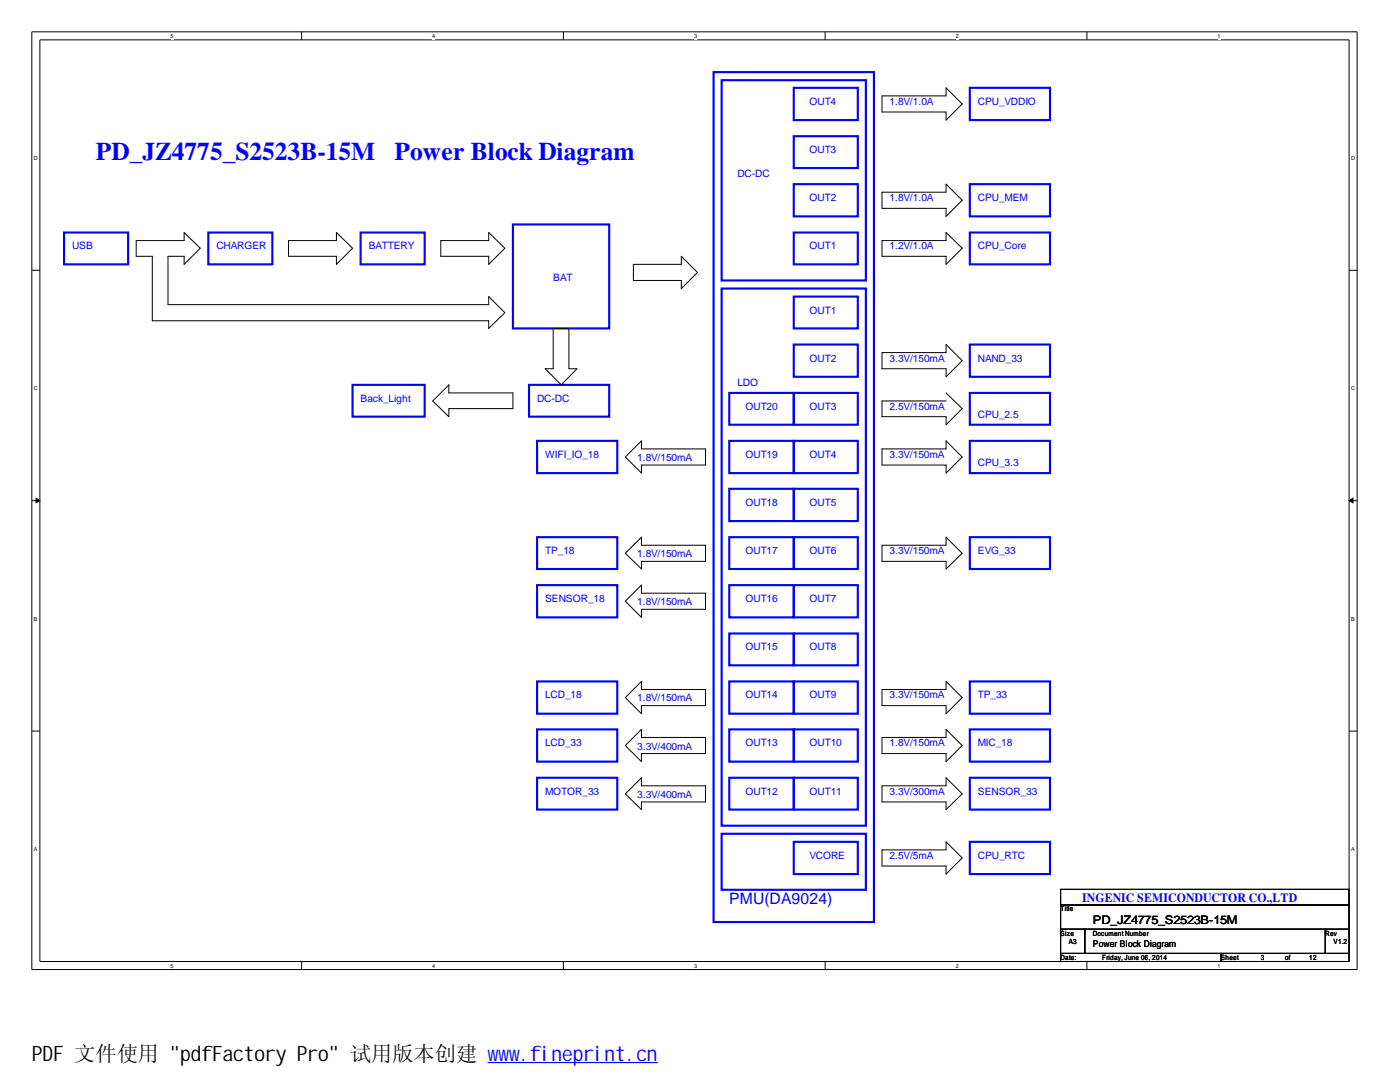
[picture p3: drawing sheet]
<svg xmlns="http://www.w3.org/2000/svg" width="279mm" height="216mm" viewBox="0 0 279 216" stroke-linecap="round" stroke-linejoin="round" font-family="sans-serif">
<path d="M6.3 6.3h264.5v187.2h-264.5zM8 8h261.2v183.9h-261.2z" fill="none" stroke="#000" stroke-width=".2"/>
<g fill="#fff">
<path d="M34 6.5h.6v1.4h-.6z"/>
<path d="M34 192h.6v1.4h-.6z"/>
</g>
<path d="M60.2 6.3v1.7M60.2 191.9v1.6" fill="none" stroke="#000" stroke-width=".2"/>
<g fill="#fff">
<path d="M86.3 6.5h.6v1.4h-.6z"/>
<path d="M86.3 192h.6v1.4h-.6z"/>
</g>
<path d="M112.4 6.3v1.7M112.4 191.9v1.6" fill="none" stroke="#000" stroke-width=".2"/>
<g fill="#fff">
<path d="M138.5 6.5h.6v1.4h-.6z"/>
<path d="M138.5 192h.6v1.4h-.6z"/>
</g>
<path d="M164.7 6.3v1.7M164.7 191.9v1.6" fill="none" stroke="#000" stroke-width=".2"/>
<g fill="#fff">
<path d="M190.8 6.5h.5v1.4h-.5z"/>
<path d="M190.8 192h.5v1.4h-.5z"/>
</g>
<path d="M216.9 6.3v1.7M216.9 191.9v1.6" fill="none" stroke="#000" stroke-width=".2"/>
<g fill="#fff">
<path d="M243 6.5h.6v1.4h-.6z"/>
<path d="M243 192h.6v1.4h-.6z"/>
<path d="M6.8 30.8h.7v1.4h-.7z"/>
<path d="M269.7 30.8h.7v1.4h-.7z"/>
<path d="M6.8 76.8h.7v1.3h-.7z"/>
<path d="M269.7 76.8h.7v1.3h-.7z"/>
</g>
<path d="M6.3 53.9h1.7M269.2 53.9h1.6" fill="none" stroke="#000" stroke-width=".2"/>
<g fill="#fff">
<path d="M6.8 122.8h.7v1.3h-.7z"/>
<path d="M269.7 122.8h.6v1.3h-.6z"/>
</g>
<path d="M6.3 99.9h1.7M269.2 99.9h1.6" fill="none" stroke="#000" stroke-width=".2"/>
<g fill="#000" stroke="#000" stroke-width=".2">
<path d="M7.2 99.4l.8 .5-.8 .4z" fill-rule="evenodd"/>
<path d="M269.2 99.9l.8-.5v.9z" fill-rule="evenodd"/>
</g>
<g fill="#fff">
<path d="M6.8 168.7h.6v1.4h-.6z"/>
<path d="M269.7 168.7h.6v1.4h-.6z"/>
</g>
<g fill="none" stroke="#000" stroke-width=".2">
<path d="M176 19.1h12.8v-1.6l3.2 3.2-3.2 3.3v-1.6h-12.8zM176 38.4h12.8v-1.7l3.2 3.3-3.2 3.2v-1.6h-12.8zM27.2 48h9.5v-1.6l3.3 3.1-3.3 3.2v-1.6h-3.2v9.7h64v-1.6l3.3 3.2-3.3 3.1v-1.5h-67.1v-12.9h-3.2zM57.6 48h9.5v-1.6l3.3 3.1-3.3 3.2v-1.6h-9.5zM88 48h9.5v-1.6l3.3 3.1-3.3 3.2v-1.6h-9.5zM126.4 52.7h9.6v-1.6l3.2 3.3-3.2 3.2v-1.6h-9.6zM176 48h12.8v-1.6l3.2 3.1-3.2 3.2v-1.6h-12.8zM110.4 65.5h3.1v8.1h1.6l-3.1 3.2-3.2-3.2h1.6zM176 70.4h12.8v-1.7l3.2 3.3-3.2 3.2v-1.6h-12.8zM188.8 78.4l3.2 3.1-3.2 3.3v-1.7h-12.8v-3.1h12.8M86.4 80l3.2-3.2v1.6h12.8v3.1h-12.8v1.6zM128 88v1.6h12.8v3.2h-12.8v1.6l-3.2-3.2z"/>
<path d="M176 89.6h12.8v-1.6l3.2 3.2-3.2 3.2v-1.6h-12.8zM124.8 110.4l3.2-3.2v1.6h12.8v3.2h-12.8v1.5zM124.8 120l3.2-3.2v1.6h12.8v3.2h-12.8v1.6zM176 108.8h12.8v-1.6l3.2 3.2-3.2 3.1v-1.5h-12.8zM124.8 139.2l3.2-3.2v1.6h12.8v3.2h-12.8v1.6zM176 137.6h12.8v-1.6l3.2 3.2-3.2 3.2v-1.6h-12.8zM6.3 145.9h1.7M124.8 148.8l3.2-3.3v1.7h12.8v3.2h-12.8v1.6zM124.8 158.4l3.2-3.2v1.6h12.8v3.2h-12.8v1.5zM176 147.2h12.8v-1.7l3.2 3.3-3.2 3.2v-1.6h-12.8zM176 156.8h12.8v-1.6l3.2 3.2-3.2 3.1v-1.5h-12.8zM269.2 145.9h1.6"/>
<path d="M176 169.6h12.8v-1.6l3.2 3.2-3.2 3.2v-1.6h-12.8zM211.7 177.5h57.5v3.1h-57.5zM211.7 180.6h57.5v4.8h-57.5zM211.7 185.4h4.8v4.8h-4.8zM211.7 190.2h32v1.7h-32zM216.5 185.4h48v4.8h-48zM243.7 190.2h25.5v1.7h-25.5zM264.5 185.4h4.7v4.8h-4.7z"/>
</g>
<g fill="none" stroke="#00f" stroke-width=".42">
<path d="M142.4 14.4h32v169.6h-32zM144 16h28.8v40h-28.8zM158.4 17.5h12.8v6.5h-12.8zM193.5 17.5h16v6.5h-16zM158.4 27.2h12.8v6.3h-12.8zM158.4 36.7h12.8v6.5h-12.8zM193.5 36.7h16v6.5h-16zM12.8 46.4h12.8v6.3h-12.8zM41.6 46.4h12.8v6.3h-12.8zM72 46.4h12.8v6.3h-12.8zM102.4 44.8h19.2v20.7h-19.2zM144 57.6h28.8v107.2h-28.8z"/>
<path d="M158.4 46.4h12.8v6.3h-12.8zM158.4 59.2h12.8v6.3h-12.8zM193.5 46.4h16v6.3h-16zM70.4 76.8h14.4v6.3h-14.4zM105.6 76.8h16v6.3h-16zM145.5 78.4h12.9v6.4h-12.9zM158.4 68.7h12.8v6.5h-12.8zM158.4 78.4h12.8v6.4h-12.8zM193.5 68.7h16v6.5h-16zM193.5 78.4h16v6.4h-16zM107.2 88h16v6.4h-16zM145.5 97.5h12.9v6.5h-12.9z"/>
<path d="M145.5 88h12.9v6.4h-12.9zM158.4 88h12.8v6.4h-12.8zM158.4 97.5h12.8v6.5h-12.8zM193.5 88h16v6.4h-16zM107.2 116.8h16v6.4h-16zM107.2 107.2h16v6.3h-16zM145.5 116.8h12.9v6.4h-12.9zM145.5 107.2h12.9v6.3h-12.9zM158.4 107.2h12.8v6.3h-12.8zM158.4 116.8h12.8v6.4h-12.8zM193.5 107.2h16v6.3h-16zM107.2 136h16v6.4h-16z"/>
<path d="M145.5 136h12.9v6.4h-12.9zM145.5 126.4h12.9v6.4h-12.9zM158.4 126.4h12.8v6.4h-12.8zM158.4 136h12.8v6.4h-12.8zM193.5 136h16v6.4h-16zM107.2 155.2h16v6.3h-16zM107.2 145.5h16v6.5h-16zM145.5 155.2h12.9v6.3h-12.9zM145.5 145.5h12.9v6.5h-12.9zM158.4 145.5h12.8v6.5h-12.8zM158.4 155.2h12.8v6.3h-12.8zM193.5 145.5h16v6.5h-16z"/>
<path d="M193.5 155.2h16v6.3h-16zM144 166.4h28.8v11.1h-28.8zM158.4 168h12.8v6.4h-12.8zM193.5 168h16v6.4h-16z"/>
</g>
<path d="M97.4 212h33.8M97.4 212.1h33.8" fill="none" stroke="#00f" stroke-width=".2"/>
<g font-size="5.1" fill="#00f">
<text x="19.1" y="31.8">PD_JZ4775_S2523B-15M</text>
<text x="78.7" y="31.8">Power Block Diagram</text>
</g>
<text font-size="4.2" x="6.3" y="211.7">PDF 文件使用 &quot;pdfFactory Pro&quot; 试用版本创建 ww</text>
<text font-size="4.2" fill="#00f" x="99.5" y="211.7">w.fineprint.cn</text>
<text font-size="3.1" fill="#00f" x="145.5" y="180.4">PMU(DA9024)</text>
<text font-size="2.5" fill="#00f" x="216" y="179.9">INGENIC SEMICONDUCTOR CO.,LTD</text>
<text font-size="2.4" x="218.1" y="184.4">PD_JZ4775_S2523B-15M</text>
<g font-size="2" fill="#00f">
<text x="161.5" y="20.9">OUT4</text>
<text x="177.5" y="20.9">1.8V/1.0A</text>
<text x="195.2" y="20.9">CPU_VDDIO</text>
<text x="147.2" y="35.3">DC-DC</text>
<text x="161.5" y="30.6">OUT3</text>
<text x="161.5" y="40.1">OUT2</text>
<text x="177.5" y="40.1">1.8V/1.0A</text>
<text x="195.2" y="40.1">CPU_MEM</text>
<text x="14.4" y="49.8">USB</text>
<text x="43.2" y="49.8">CHARGER</text>
<text x="73.6" y="49.8">BATTERY</text>
<text x="161.5" y="49.8">OUT1</text>
<text x="177.5" y="49.8">1.2V/1.0A</text>
<text x="195.2" y="49.8">CPU_Core</text>
<text x="110.4" y="56.1">BAT</text>
<text x="161.5" y="62.6">OUT1</text>
<text x="147.2" y="77">LDO</text>
<text x="161.5" y="72.1">OUT2</text>
<text x="177.5" y="72.1">3.3V/150mA</text>
<text x="195.2" y="72.1">NAND_33</text>
<text x="72" y="80.2">Back_Light</text>
<text x="107.2" y="80.2">DC-DC</text>
<text x="148.8" y="81.8">OUT20</text>
<text x="161.5" y="81.8">OUT3</text>
<text x="177.5" y="81.8">2.5V/150mA</text>
<text x="195.2" y="83.3">CPU_2.5</text>
<text x="108.8" y="91.4">WIFI_IO_18</text>
<text x="127.2" y="91.9">1.8V/150mA</text>
<text x="148.8" y="91.4">OUT19</text>
<text x="161.5" y="91.4">OUT4</text>
<text x="177.5" y="91.4">3.3V/150mA</text>
<text x="195.2" y="93">CPU_3.3</text>
<text x="148.8" y="100.9">OUT18</text>
<text x="161.5" y="100.9">OUT5</text>
<text x="108.8" y="110.6">TP_18</text>
<text x="127.2" y="111.2">1.8V/150mA</text>
<text x="148.8" y="110.6">OUT17</text>
<text x="161.5" y="110.6">OUT6</text>
<text x="177.5" y="110.6">3.3V/150mA</text>
<text x="195.2" y="110.6">EVG_33</text>
<text x="108.8" y="120.1">SENSOR_18</text>
<text x="127.2" y="120.8">1.8V/150mA</text>
<text x="148.8" y="120.1">OUT16</text>
<text x="161.5" y="120.1">OUT7</text>
<text x="148.8" y="129.8">OUT15</text>
<text x="161.5" y="129.8">OUT8</text>
<text x="108.8" y="139.4">LCD_18</text>
<text x="127.2" y="140">1.8V/150mA</text>
<text x="148.8" y="139.4">OUT14</text>
<text x="161.5" y="139.4">OUT9</text>
<text x="177.5" y="139.4">3.3V/150mA</text>
<text x="195.2" y="139.4">TP_33</text>
<text x="108.8" y="148.9">LCD_33</text>
<text x="127.2" y="149.6">3.3V/400mA</text>
<text x="148.8" y="148.9">OUT13</text>
<text x="161.5" y="148.9">OUT10</text>
<text x="177.5" y="148.9">1.8V/150mA</text>
<text x="195.2" y="148.9">MIC_18</text>
<text x="108.8" y="158.6">MOTOR_33</text>
<text x="127.2" y="159.2">3.3V/400mA</text>
<text x="148.8" y="158.6">OUT12</text>
<text x="161.5" y="158.6">OUT11</text>
<text x="177.5" y="158.6">3.3V/300mA</text>
<text x="195.2" y="158.6">SENSOR_33</text>
<text x="161.5" y="171.4">VCORE</text>
<text x="177.5" y="171.4">2.5V/5mA</text>
<text x="195.2" y="171.4">CPU_RTC</text>
</g>
<text font-size="1.9" x="218.1" y="189.1">Power Block Diagram</text>
<g font-size="1.4">
<text x="211.7" y="181.9">Title</text>
<text x="211.7" y="186.7">Size</text>
<text x="211.7" y="191.5">Date:</text>
<text x="213.3" y="188.3">A3</text>
<text x="218.1" y="186.7">Document Number</text>
<text x="220" y="191.5">Friday, June 06, 2014</text>
<text x="243.7" y="191.5">Sheet</text>
<text x="251.6" y="191.5">3</text>
<text x="256.5" y="191.5">of</text>
<text x="261.3" y="191.5">12</text>
<text x="264.5" y="186.7">Rev</text>
<text x="266.1" y="188.3">V1.2</text>
</g>
<g font-size="1.1">
<text x="34" y="7.6">5</text>
<text x="86.3" y="7.6">4</text>
<text x="138.5" y="7.6">3</text>
<text x="190.8" y="7.6">2</text>
<text x="243" y="7.6">1</text>
<text x="6.8" y="31.9">D</text>
<text x="269.7" y="31.9">D</text>
<text x="6.8" y="77.9">C</text>
<text x="269.7" y="77.9">C</text>
<text x="6.8" y="123.9">B</text>
<text x="269.7" y="123.9">B</text>
<text x="6.8" y="169.8">A</text>
<text x="269.7" y="169.8">A</text>
<text x="34" y="193.1">5</text>
<text x="86.3" y="193.1">4</text>
<text x="138.5" y="193.1">3</text>
<text x="190.8" y="193.1">2</text>
<text x="243" y="193.1">1</text>
</g>
</svg>
